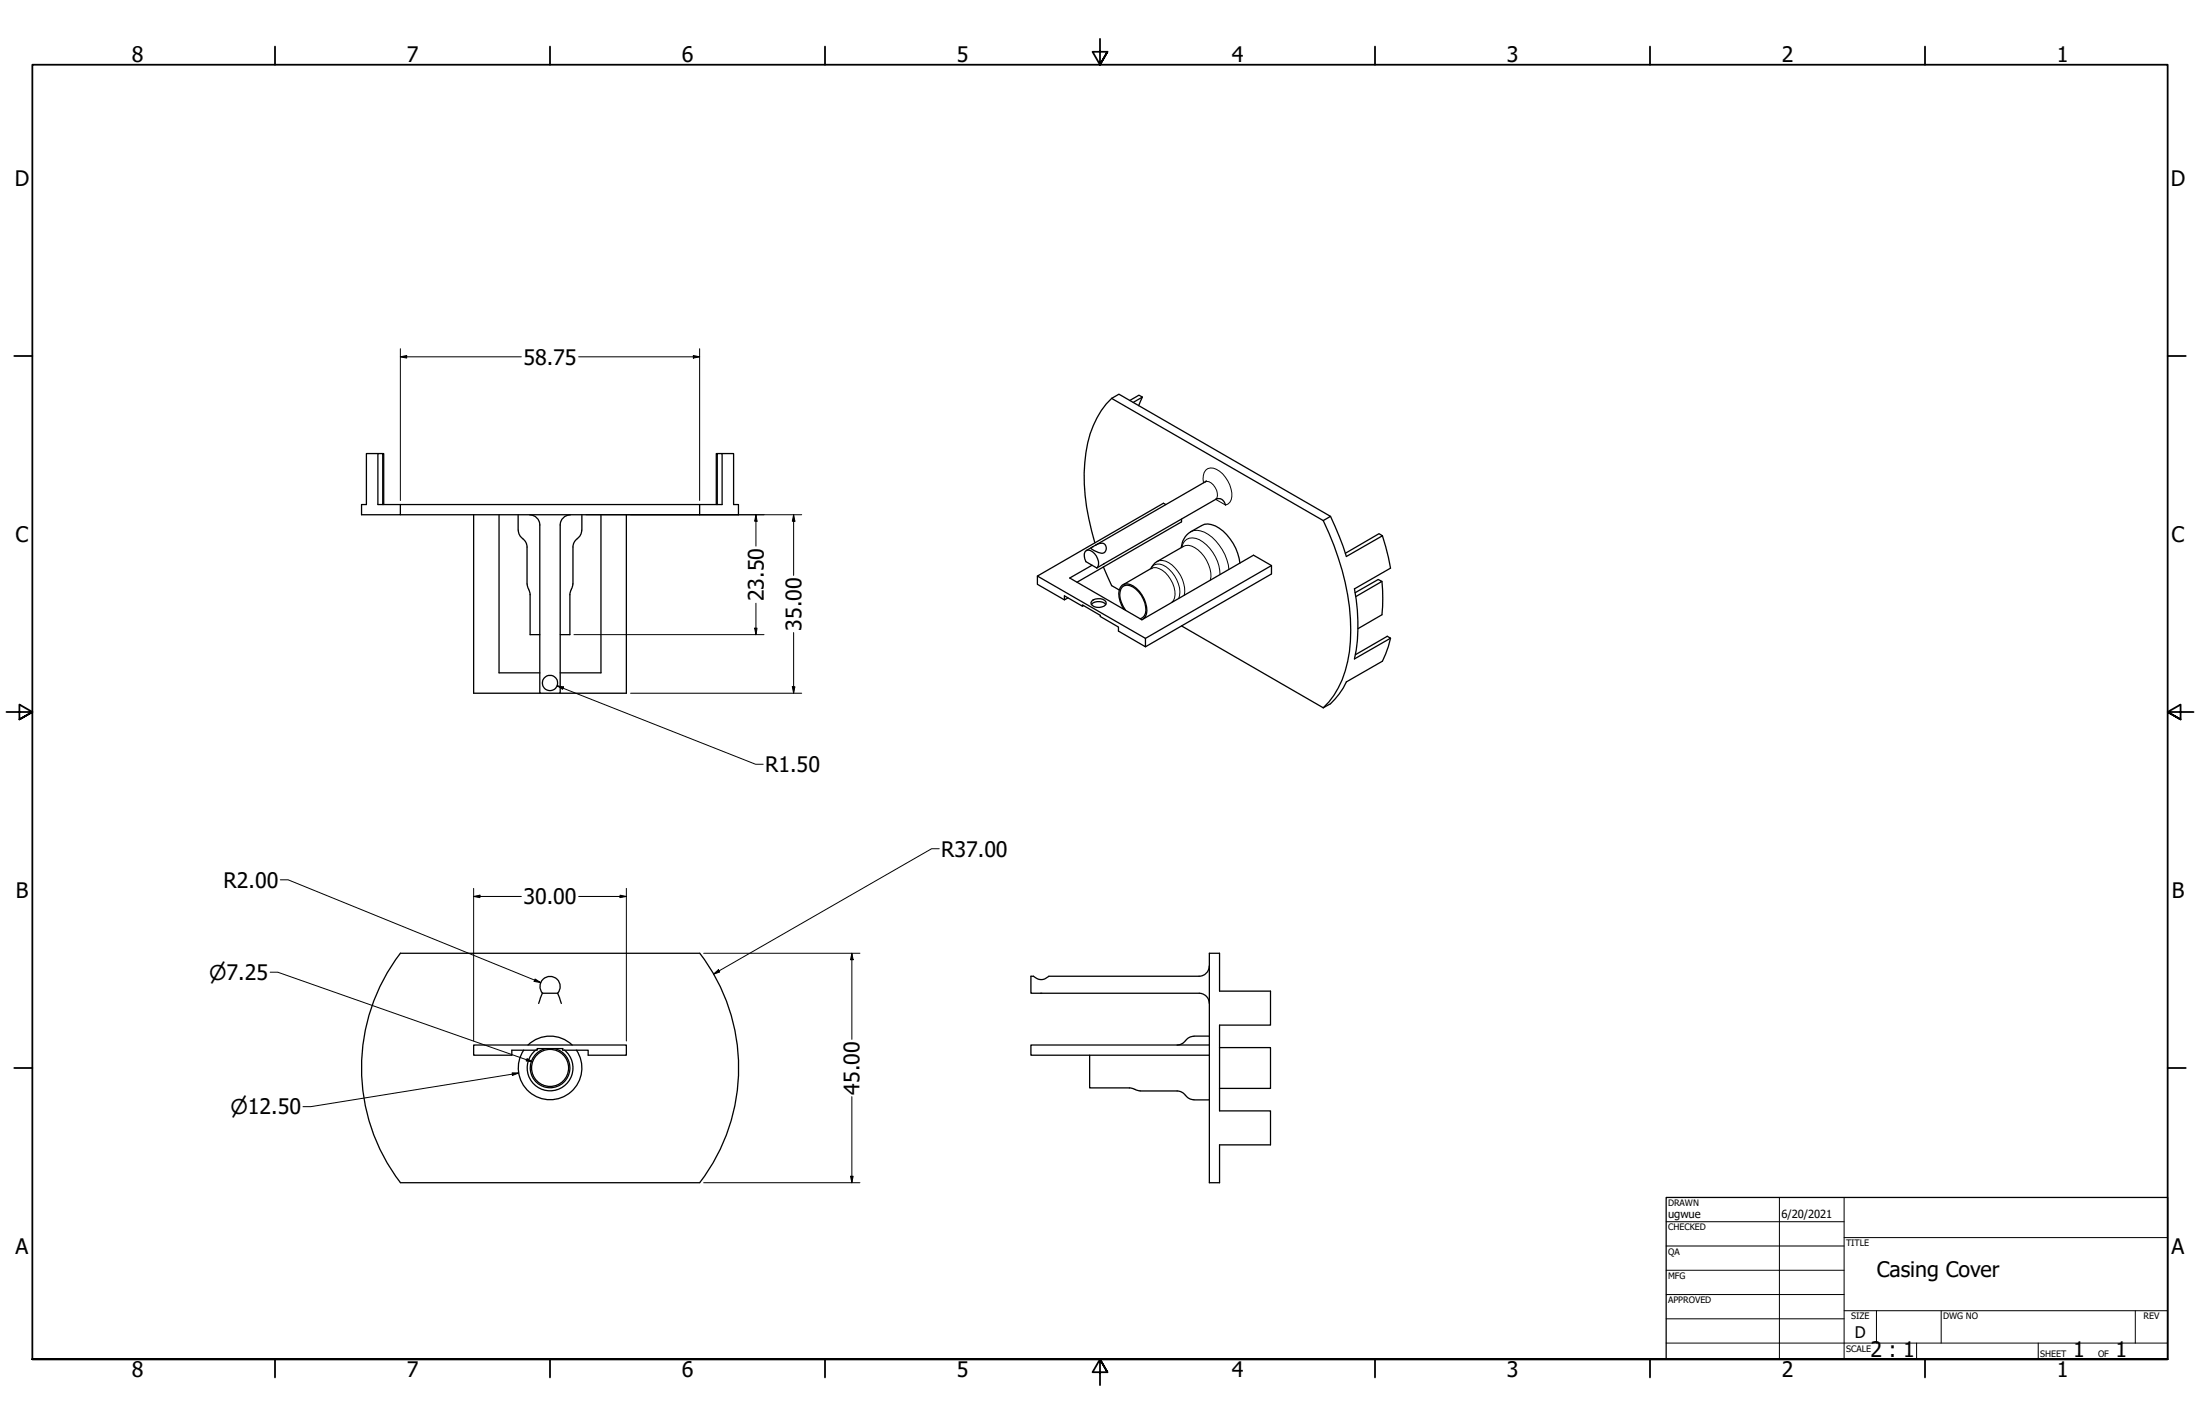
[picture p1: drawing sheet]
<svg xmlns="http://www.w3.org/2000/svg" width="864mm" height="559mm" viewBox="0 0 864 559" stroke-linecap="round" stroke-linejoin="round" font-family="sans-serif">
<!-- layer: Visible (ANSI) -->
<g fill="none" stroke="#000" stroke-width=".51">
<path d="M436.4 156.3l2.8-1.6 83.1 47.9-2.9 1.7M436.4 156.3a37.9 37.9 0 0 0-10.6 25.2 83 83 0 0 0 4 31.5M436.4 156.3l83 48M443.5 157.2l3.6-2.1 1.3 .7-3.6 2.1M448.4 155.8l-1.4 3.4M148.3 178h-4.5v20h-1.9v4h15.3v-4h117.4v4h15.3v-4h-1.9v-20h-4.5M150.2 178h.4v20M281.6 178h-.4v20M150.2 198v-20h-1.9v20h8.9M274.6 198h8.9v-20h-1.9v20M457.6 198l-.9-.5-49.5 28.6M473.5 188.7l-43.5 25.3"/>
<path d="M481.1 198.2a2.67 2.67 0 0 0-3.9-2.2l-46.7 26.9M157.2 202h117.4M185.9 202v70h26M195.9 202v62h16M203.4 202l.1 6.6 .6 1.6 1.1 1.1M205.1 211.4l1.4 1.7 .4 1.6M206.9 214.7v14.5M207.9 202.1a4 4 0 0 1 4 3.9v66h8v-66a4 4 0 0 1 4-3.9M224.9 214.7v14.5M226.7 211.4l-1.2 1.2-.6 2.1M228.4 202l-.1 6.6-.6 1.6-1.1 1.1M235.9 202v62h-16"/>
<path d="M245.9 202v70h-26M426 216.5a1.91 1.91 0 0 1 2.9 0 5.7 5.7 0 0 1 2.1 5.8l-.5 .6-4.2-2.5a4.4 4.4 0 0 1-.3-3.9zM428.3 214.9l.5-.2a5.9 5.9 0 0 1 4.6-1.3 2.11 2.11 0 0 1 .4 3 2.11 2.11 0 0 1-3.1 .2 3.1 3.1 0 0 1-2.4-1.7zM428.6 214.8l-2.2 1.2M463.7 214.9a8.2 8.2 0 0 1 3.7-6.2l4.3-2.5a7.7 7.7 0 0 1 8.4 2.2 20.6 20.6 0 0 1 6.6 12.6M463.8 203.7v1.1l-41 23.7M464.5 214.4l-10.3 5.9-1.4 1.3-1.1 1.5M519.4 204.3a97.3 97.3 0 0 1 10.7 47.3 37.7 37.7 0 0 1-10.7 26.1M522.3 202.6a121.5 121.5 0 0 1 6.2 15.8l14.2-8.2-1.4-.8-13.2 7.7M542.7 210.2l2.3 8.6 .8 4.1-14.1 8.2a71 71 0 0 1 0 27.5l14.1-8.2-1.2-.7-12.5 7.2M206.9 229.1l.6 2.1M207.5 231.3l.6 2.1v15.6h3.8"/>
<path d="M224.3 231.3l-.6 2.1v15.6h-3.8M224.9 229.1l-.6 2.1M417.8 235.4l-10.6-6.1v-3.2l42.4 24.4v3.3l-10.6-6.2v-1.5l-7.1-4.2v-.4l-7-4.1v.5l.4-.3M419.2 234.6l-1.4 .8v-1.6l7.1 4.1M428.4 237.2a4 4 0 0 1 5.7 0M428.6 235.9a4.1 4.1 0 0 1 5.5 .3 1.65 1.65 0 0 1-1.6 2 3 3 0 0 1-4.3-1.7zM428.7 221.8l-8.8 5 28.3 16.4M433.1 222.5l3.3 7.3 3 1.7M441.1 239.1a9 9 0 0 1-1.3-8.6 3.3 3.3 0 0 1 5-.6 11.6 11.6 0 0 1 5.2 11.1l-1.1 1.8M441.8 239.5a8 8 0 0 1-1.2-9.2 3.8 3.8 0 0 1 5.2 .8 10.9 10.9 0 0 1 3.8 9.6l-.5 1-1.6 1.1M451.9 223.1l-11.1 6.4M499.1 221.9l-49.5 28.6"/>
<path d="M531.9 232.6l9.1-5.2 1.5 .8-10.3 5.9M542.5 228.2a67.5 67.5 0 0 1 0 13l-9.4 5.5M448.2 243.1h.1M448.2 243.2l43.9-25.3 7 4v3.3l-49.5 28.6M463.8 245.6l55.6 32.1M545.8 250.4l-.8 3.2-2.3 5.9-14.2 8.1a28.3 28.3 0 0 1-6.2 8.6l-2.9 1.5M157.2 374.1h117.5a74 74 0 0 1 0 90h-117.5M157.2 374.1a74 74 0 0 0 0 90M474.7 379.1a4 4 0 0 1-4 4M474.7 374.1h4v14.8h20v13.4h-20v33.6h20v13.4h-20v14.8h-4zM212.9 389.8h6l1.4 4M212.9 389.8l-1.4 4"/>
<path d="M213 389.8a4 4 0 0 1 .2-5.5 4 4 0 0 1 5.5 0 4 4 0 0 1 .2 5.5M470.7 383.1h-59a4.1 4.1 0 0 1-6 0h-1v6.7h66a4 4 0 0 1 4 4M185.9 410.1h60v4h-15v-2h-10v-.6h-10v.6h-10v2h-15zM205.6 412.1a12.5 12.5 0 0 0 10.3 19.4 12.5 12.5 0 0 0 10.4-19.4M207.3 410.1a12.5 12.5 0 0 1 17.3 0M210.3 412.1a9 9 0 0 0-.9 13.1 9 9 0 0 0 13.1 0 9 9 0 0 0-.9-13.1M211.1 411.5l-.2 .1M214.2 411.5a7.8 7.8 0 0 0-4.7 12 7.8 7.8 0 0 0 12.9 0 7.8 7.8 0 0 0-4.7-12M220.7 411.5l.2 .1M427.7 414.1v12.8h15.7M468.7 406.7a5.1 5.1 0 0 0-4.1 2.5l-1.4 .7-1.1 .2M468.7 406.6h6"/>
<path d="M474.7 410.1h-70v4h70M478.7 411.1h20v16h-20M443.3 426.9l4.3 1.2M447.5 428.1h14.6M462.1 428.1a5.1 5.1 0 0 1 4 2.5l1.5 .8 1.1 .1M468.7 431.6h6"/>
<circle cx="215.9" cy="268" r="3"/>
<circle cx="215.9" cy="419.1" r="7.3"/>
</g>
<!-- layer: Visible Narrow (ANSI) -->
<path d="M473.1 189.1a4.1 4.1 0 0 1 4.5 3.3 3.2 3.2 0 0 1-.4 3.6l3.9 2.2a4.5 4.5 0 0 0 2.1-6.3 9.9 9.9 0 0 0-8.1-8.3 3.5 3.5 0 0 0-2.9 4.4l.2 1.5M463.9 214.8a4.4 4.4 0 0 1 6.9-3 16.6 16.6 0 0 1 8.1 13.6M464.5 214.4a6.1 6.1 0 0 1 7.1 2.6 13.1 13.1 0 0 1 3.5 10.6M467.4 208.7a7.9 7.9 0 0 1 8.5 2.2 20.2 20.2 0 0 1 6.5 12.5M451.8 223.1a3.7 3.7 0 0 1 6-.7 12.8 12.8 0 0 1 5.2 11.3l-.3 1.1M451.9 223.1a6 6 0 0 1 6.6 2.8 9.8 9.8 0 0 1 2.1 9.7l-.7 .8M454.2 220.3a6.1 6.1 0 0 1 7.1 2.6 12.8 12.8 0 0 1 3.6 10.7" fill="none" stroke="#000" stroke-width=".39"/>
<!-- layer: Visible (ANSI) -->
<circle cx="451.9" cy="223.1" r=".25" fill="#000"/>
<!-- layer: Border (ANSI) -->
<g fill="none" stroke="#000" stroke-width=".7">
<path d="M107.9 18.3v7.1M215.9 18.3v7.1M323.8 18.3v7.1M431.8 15.2v10.2l-2.9-5.1h5.8l-2.9 5.1 2.9-5.1M539.8 18.3v7.1M647.7 18.3v7.1M755.6 18.3v7.1M5.6 139.7h7.1M850.9 139.7h7.1M2.5 279.4h10.2l-5.1-2.9v5.8l5.1-2.9-5.1 2.9M861.1 279.4h-10.2l5.1-2.9v5.8l-5.1-2.9 5.1 2.9M5.6 419.1h7.1"/>
<path d="M850.9 419.1h7.1M12.7 533.4v-508h838.2v508h-838.2h838.2M107.9 533.4v7.1M215.9 533.4v7.1M323.8 533.4v7.1M434.7 538.5l-2.9-5.1 2.9 5.1h-5.8l2.9-5.1v10.2M539.8 533.4v7.1M647.7 533.4v7.1M755.6 533.4v7.1"/>
</g>
<!-- layer: Title (ANSI) -->
<g fill="none" stroke="#000" stroke-width=".39">
<path d="M654 479.4h69.9M698.5 469.9v63.5M723.9 469.9v63.5M654 488.9h69.9M654 498.5h69.9M723.9 485.6h127M654 508h69.9M654 517.5h69.9M723.9 514.3h127M736.6 514.3v12.7M762 514.3v12.7M838.2 514.3v12.7"/>
<path d="M654 527h196.9M752.3 527v6.4M800.1 527v6.4"/>
</g>
<path d="M654 469.9h196.9v63.5h-196.9z" fill="none" stroke="#000" stroke-width=".51"/>
<!-- layer: Dimension (ANSI) -->
<g fill="none" stroke="#000" stroke-width=".39">
<path d="M157.2 136.8v59.6M272.2 139.5l2.4 .5-2.4 .5zM274.6 136.8v59.6M157.2 140l2.4-.5v1zM157.2 140h47.5M227.1 140h47.5M230 202h84.7M296.7 202l.5 2.5h-1zM296.7 202v12.3M311.5 202l.5 2.5h-1zM311.5 202v23.8M296.7 236.7v12.3"/>
<path d="M225.3 249h74.6M296.2 246.5h1l-.5 2.5zM311.5 248.2v23.8M218.7 269.1l2.5 .5-.3 .9zM218.7 269.1l77.9 30.8h3M247.5 272h67.2M311 269.5h1l-.5 2.5zM368.7 333.1h-3l-85.6 49.2M110 345.2h3.1l99.1 40.4M185.9 351.8l2.5-.5v.9zM185.9 351.8h18.8M185.9 348.6v59.9"/>
<path d="M227.1 351.8h18.8M243.4 351.3l2.5 .5-2.5 .4zM245.9 348.6v59.9M276.2 374.1h61.4M334.4 374.1l.5 2.5h-1zM334.4 374.1v33.8M106 381.5h3l100 35.2M210.1 384.2l2.1 1.4-2.5-.5zM280.1 382.3l1.9-1.7 .5 .8zM206.9 415.4l2.1 1.3-2.4-.4zM201 421l2.6 .1-2.4 .9zM203.6 421.1l-81.6 13.2h-3.1"/>
<path d="M334.4 430.3v33.8M276.2 464.1h61.4M333.9 461.6h1l-.5 2.5z"/>
</g>
<g fill="#000">
<path d="M157.2 140l2.4-.5v1z" fill-rule="evenodd"/>
<path d="M272.2 139.5l2.4 .5-2.4 .5z" fill-rule="evenodd"/>
<path d="M296.7 202l.5 2.5h-1z" fill-rule="evenodd"/>
<path d="M311.5 202l.5 2.5h-1z" fill-rule="evenodd"/>
<path d="M296.2 246.5h1l-.5 2.5z" fill-rule="evenodd"/>
<path d="M218.7 269.1l2.5 .5-.3 .9z" fill-rule="evenodd"/>
<path d="M311 269.5h1l-.5 2.5z" fill-rule="evenodd"/>
<path d="M185.9 351.8l2.5-.5v.9z" fill-rule="evenodd"/>
<path d="M243.4 351.3l2.5 .5-2.5 .4z" fill-rule="evenodd"/>
<path d="M334.4 374.1l.5 2.5h-1z" fill-rule="evenodd"/>
<path d="M210.1 384.2l2.1 1.4-2.5-.5z" fill-rule="evenodd"/>
<path d="M280.1 382.3l1.9-1.7 .5 .8z" fill-rule="evenodd"/>
<path d="M206.9 415.4l2.1 1.3-2.4-.4z" fill-rule="evenodd"/>
<path d="M201 421l2.6 .1-2.4 .9z" fill-rule="evenodd"/>
<path d="M333.9 461.6h1l-.5 2.5z" fill-rule="evenodd"/>
</g>
<g font-size="8.4">
<text x="51.7" y="24.4">8</text>
<text x="159.6" y="24.4">7</text>
<text x="267.6" y="24.4">6</text>
<text x="375.5" y="24.4">5</text>
<text x="483.5" y="24.4">4</text>
<text x="591.4" y="24.4">3</text>
<text x="699.4" y="24.4">2</text>
<text x="807.3" y="24.4">1</text>
<text x="5.8" y="72.9">D</text>
<text x="852.1" y="72.9">D</text>
<text x="205.5" y="143.1">58.75</text>
<text x="6.1" y="212.6">C</text>
<text x="852.4" y="212.6">C</text>
<text x="299.8" y="236" transform="rotate(-90 299.8 236)">23.50</text>
<text x="314.6" y="247.5" transform="rotate(-90 314.6 247.5)">35.00</text>
<text x="300.4" y="303">R1.50</text>
<text x="369.5" y="336.1">R37.00</text>
<text x="6.2" y="352.3">B</text>
<text x="87.8" y="348.3">R2.00</text>
<text x="852.5" y="352.3">B</text>
<text x="205.5" y="354.8">30.00</text>
<text x="337.4" y="429.5" transform="rotate(-90 337.4 429.5)">45.00</text>
<text x="6.1" y="492">A</text>
<text x="852.4" y="492">A</text>
<text x="736.7" y="501">Casing Cover</text>
<text x="734.3" y="532.6">2 : 1</text>
<text x="813.8" y="532.6">1</text>
<text x="830.5" y="532.6">1</text>
<text x="51.7" y="540.5">8</text>
<text x="159.6" y="540.5">7</text>
<text x="267.6" y="540.5">6</text>
<text x="375.5" y="540.5">5</text>
<text x="483.5" y="540.5">4</text>
<text x="591.4" y="540.5">3</text>
<text x="699.4" y="540.5">2</text>
<text x="807.3" y="540.5">1</text>
</g>
<g font-size="8">
<text x="82.1" y="384.4">⌀7.25</text>
<text x="90.5" y="437.3">⌀12.50</text>
</g>
<text font-size="6.3" x="728.1" y="524.9">D</text>
<g font-size="4.4">
<text x="654.8" y="477.8">ugwue</text>
<text x="699.3" y="478">6/20/2021</text>
</g>
<g font-size="3.5">
<text x="654.8" y="473.2">DRAWN</text>
<text x="654.8" y="482.8">CHECKED</text>
<text x="724.7" y="488.9">TITLE</text>
<text x="654.8" y="492.3">QA</text>
<text x="654.8" y="501.8">MFG</text>
<text x="654.8" y="511.4">APPROVED</text>
<text x="726.7" y="517.7">SIZE</text>
<text x="762.8" y="517.7">DWG NO</text>
<text x="841.4" y="517.7">REV</text>
<text x="724.7" y="530.4">SCALE</text>
<text x="800.9" y="532.6">SHEET</text>
<text x="823.6" y="532.6">OF</text>
</g>
</svg>
